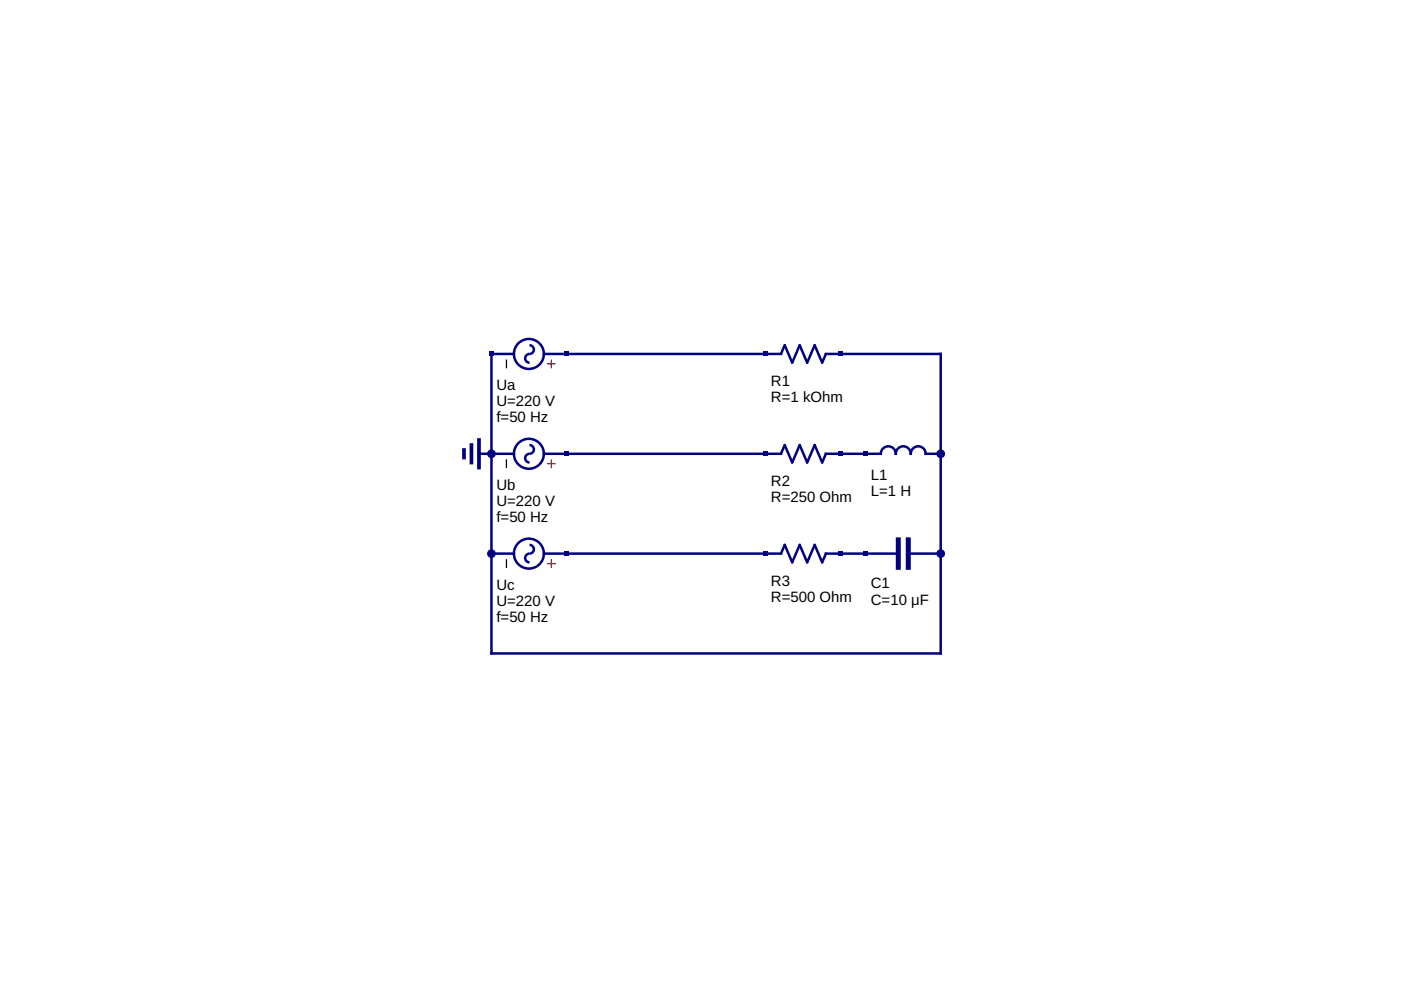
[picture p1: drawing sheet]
<svg xmlns="http://www.w3.org/2000/svg" width="297mm" height="210mm" viewBox="0 0 297 210" stroke-linecap="round" stroke-linejoin="round" font-family="sans-serif">
<g fill="none" stroke="#000080" stroke-width=".53">
<path d="M109 75h-4.8v63.5h95.2v-63.5h-24.3l-.8 1.9-1.6-3.7-1.6 3.7-1.5-3.7-1.6 3.7-1.6-3.7-.8 1.8h-50.3M112.3 73.2a.93 .93 0 0 1 .9 .9 .93 .93 0 0 1-.9 .9 .93 .93 0 0 0-1 1 .93 .93 0 0 0 1 .9M101.6 96.2h7.4M112.3 94.4a.93 .93 0 0 1 .9 .9 .93 .93 0 0 1-.9 .9 .93 .93 0 0 0-1 .9 .93 .93 0 0 0 1 1M115.3 96.2h50.3l.8-1.8 1.6 3.7 1.6-3.7 1.5 3.7 1.6-3.7 1.6 3.7 .8-1.9h11.6a1.59 1.59 0 0 1 1.6-1.6 1.59 1.59 0 0 1 1.6 1.6 1.59 1.59 0 0 1 1.6-1.6 1.59 1.59 0 0 1 1.6 1.6 1.59 1.59 0 0 1 1.6-1.6 1.59 1.59 0 0 1 1.6 1.6h3.1M104.2 117.4h4.8M112.3 115.5a.93 .93 0 0 1 .9 1 .93 .93 0 0 1-.9 .9 .93 .93 0 0 0-1 .9 .93 .93 0 0 0 1 .9M115.3 117.4h50.3l.8-1.9 1.6 3.7 1.6-3.7 1.5 3.7 1.6-3.7 1.6 3.7 .8-1.8h15.4M192.6 117.4h6.8"/>
<circle cx="112.1" cy="75" r="3.2"/>
<circle cx="112.1" cy="96.2" r="3.2"/>
<circle cx="112.1" cy="117.4" r="3.2"/>
</g>
<path d="M190.5 114.5v5.8M192.6 114.5v5.8" fill="none" stroke="#000080" stroke-width="1.1"/>
<path d="M98.4 95.4v1.6M100 94.4v3.7M101.6 93.3v5.8" fill="none" stroke="#000080" stroke-width=".79"/>
<path d="M116.1 77.2h1.6M116.9 76.4v1.6M116.1 98.3h1.6M116.9 97.5v1.6M116.1 119.5h1.6M116.9 118.7v1.6" fill="none" stroke="#f00" stroke-width=".26"/>
<path d="M107.4 76.4v1.6M107.4 97.5v1.6M107.4 118.7v1.6" fill="none" stroke="#000" stroke-width=".26"/>
<g fill="#000080">
<path d="M161.9 74.5h1v1.1h-1z"/>
<path d="M177.8 74.5h1v1.1h-1z"/>
<path d="M161.9 95.7h1v1h-1z"/>
<path d="M177.8 95.7h1v1h-1z"/>
<path d="M183 95.7h1.1v1h-1.1z"/>
</g>
<circle cx="199.4" cy="96.2" r=".79" fill="#000080" stroke="#000080" stroke-width=".26"/>
<g fill="#000080">
<path d="M161.9 116.9h1v1h-1z"/>
<path d="M177.8 116.9h1v1h-1z"/>
<path d="M183 116.9h1.1v1h-1.1z"/>
</g>
<circle cx="199.4" cy="117.4" r=".79" fill="#000080" stroke="#000080" stroke-width=".26"/>
<g fill="#000080">
<path d="M119.5 74.5h1.1v1.1h-1.1z"/>
<path d="M103.7 74.5h1v1.1h-1z"/>
<path d="M119.5 95.7h1.1v1h-1.1z"/>
</g>
<circle cx="104.2" cy="96.2" r=".79" fill="#000080" stroke="#000080" stroke-width=".26"/>
<path d="M119.5 116.9h1.1v1h-1.1z" fill="#000080"/>
<circle cx="104.2" cy="117.4" r=".79" fill="#000080" stroke="#000080" stroke-width=".26"/>
<g font-size="3.2">
<text x="105.3" y="82.7">Ua</text>
<text x="163.5" y="81.9">R1</text>
<text x="105.3" y="86.1">U=220 V</text>
<text x="105.3" y="89.6">f=50 Hz</text>
<text x="163.5" y="85.3">R=1 kOhm</text>
<text x="184.6" y="101.7">L1</text>
<text x="105.3" y="103.8">Ub</text>
<text x="105.3" y="107.3">U=220 V</text>
<text x="163.5" y="103.1">R2</text>
<text x="163.5" y="106.5">R=250 Ohm</text>
<text x="184.6" y="105.2">L=1 H</text>
<text x="105.3" y="110.7">f=50 Hz</text>
<text x="105.3" y="125">Uc</text>
<text x="163.5" y="124.2">R3</text>
<text x="184.6" y="124.8">C1</text>
<text x="105.3" y="128.5">U=220 V</text>
<text x="105.3" y="131.9">f=50 Hz</text>
<text x="163.5" y="127.7">R=500 Ohm</text>
<text x="184.6" y="128.2">C=10 μF</text>
</g>
</svg>
